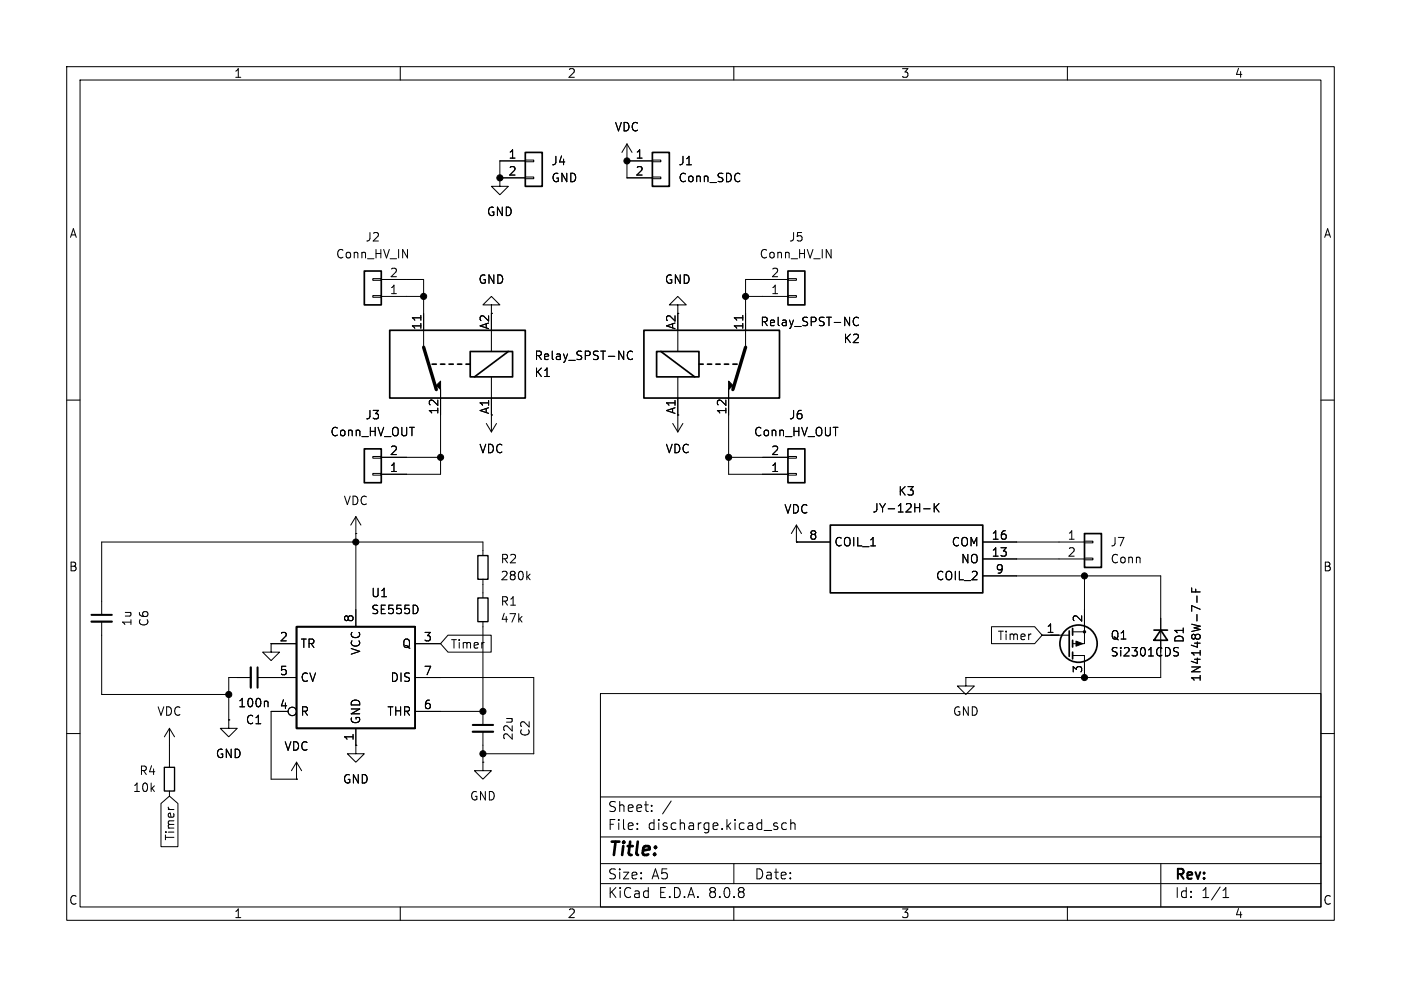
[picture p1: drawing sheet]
<svg xmlns="http://www.w3.org/2000/svg" width="210mm" height="148mm" viewBox="0 0 210 148" stroke-linecap="round" stroke-linejoin="round" font-family="sans-serif">
<g fill="none" stroke="#000" stroke-width=".15">
<path d="M10 10h190v128h-190zM12 12h186v124h-186zM60 10v2M110 10v2M160 10v2M74.9 26.7v1.2h1.3l-1.3 1.3-1.2-1.3h1.2M74.9 26.7h.1M74.9 26.7h3.8M78.7 26.5h1.3v.3h-1.3zM78.7 24h1.3v.3h-1.3zM78.7 24.1h-3.8v2.6M94 24.1h.1"/>
<path d="M94 21.6l-.8 1.3M94 21.6v5.1h3.8M94 21.6l.7 1.3M94 24.1h3.8M97.8 26.5h1.3v.3h-1.3zM97.8 24h1.3v.3h-1.3zM55.9 41.8h1.2v.2h-1.2zM55.9 44.3h1.2v.3h-1.2zM57.1 41.9h6.4v10.2M57.1 44.5h6.4M63.1 47.3v.7M66 59.7v11.4h-8.9"/>
<path d="M73.7 45.7h-1.3l1.3-1.2 1.2 1.2h-1.2v1.3M73.7 49.5v3.2M73.7 56.5v8.3M94.8 52.8a.51 .51 0 0 0-.6 0 .51 .51 0 0 0-.2 .6 .48 .48 0 0 0 .3 .5 .48 .48 0 0 0 .5-.1M101.6 45.7h-1.3l1.3-1.2 1.3 1.2h-1.3v1.3M101.6 49.5v3.2M101.6 56.5v8.3M109.2 59.7v11.4h8.9M111.3 47.3v.7M111.8 44.5h6.3M118.1 41.8h1.3v.2h-1.3zM118.1 44.3h1.3v.3h-1.3z"/>
<path d="M118.1 41.9h-6.3v10.2M128.7 47.7a.51 .51 0 0 0-.7 0 .51 .51 0 0 0-.1 .6 .48 .48 0 0 0 .2 .5 .48 .48 0 0 0 .6-.1M10 60h2M53.3 77.5v16.5M53.3 77.5l.8 1.2M53.3 77.5l-.7 1.2M55.9 68.5h1.2v.2h-1.2zM55.9 71h1.2v.2h-1.2zM57.1 68.6h8.9M72.9 63.5l.8 1.3M74.4 63.5l-.7 1.3M100.8 63.5l.8 1.3"/>
<path d="M102.4 63.5l-.8 1.3M109.2 68.6h8.9M118.1 68.5h1.3v.2h-1.3zM118.1 71h1.3v.2h-1.3zM119.4 78.7l.7 1.3M119.4 78.7v2.6M119.4 78.7l-.8 1.3M138.5 76.3h.9M140 75.5v1.3M140.2 76.1l.6 .7M140.8 75.5l-.8 .7M198 60h2"/>
<path d="M15.2 93.2v10.9h19.1M40.6 96.5v1.3h1.3l-1.3 1.3-1.2-1.3h1.2M40.6 96.5h.1M40.6 96.5h3.8M53.3 80h.1M62.2 96.5h3.8M67.2 95.2h6.4v2.6h-6.4l-1.2-1.3zM72.4 83.3v-2h-57.2v10.9M72.4 86.9v2.8M72.4 93.2v15.5M79.1 86.5l.4 .4M79.5 86.1l-.5 .5"/>
<path d="M119.4 81.3h.1M119.4 81.3h5.1M147.3 86.4h26.7v15.2h-29.2M147.3 83.8h15.3M147.3 81.3h15.3M148.6 94h6.5l1.1 1.3-1.1 1.2h-6.5zM156.2 95.3h4.1M160.8 98.3h1.8v3.3M160.8 94.7h1.8M162.6 83.7h1.2v.2h-1.2zM162.6 81.2h1.2v.2h-1.2zM162.6 86.4v10.1h-1.8"/>
<path d="M176 97.6l.5 .2 .1 .2-.1 .3-.4 .1M176 97.2h.6M178.6 88.2v.6h1.3M179.2 88.3v.5M179.4 89.4v.9M10 110h2M25.4 109.2l-.8 1.3M25.4 109.2v5.9M25.4 118.6v.8M25.4 109.2l.8 1.3M34.3 108v1.2h1.3l-1.3 1.3-1.3-1.3h1.3M34.3 108h.1"/>
<path d="M37.6 101.6h-3.3v6.4M38.6 101.6h5.8M40 105.1l.2 .2v.7M43.2 106.7h-2.6v10.1h3.8M44.4 116.8h.1M44.4 114.3l.8 1.3M44.4 114.3v2.5M44.4 114.3l-.7 1.3M53.3 111.8v1.2h-1.2l1.2 1.3 1.3-1.3h-1.3M53.3 111.8h.1M53.3 109.2v2.6M62.2 101.6h17.8v11.4h-7.6"/>
<path d="M62.2 106.7h10.2M72.4 114.3v1.3h1.3l-1.3 1.2-1.3-1.2h1.3M72.4 114.3h.1M72.4 109.7v4.6M90 104h108v32h-108zM90 119.5h108M144.8 101.6v1.3h1.2l-1.2 1.2-1.3-1.2h1.3M144.8 101.6h.1M198 110h2M24.1 120.5l1.3-1.1 1.3 1.1v6.5h-2.6zM60 136v2M90 132.5h108"/>
<path d="M90 129.5h108M90 125.5h108M95.5 124.2v.2M95.5 123.5v.1M97.7 121.5v.2M97.7 120.8v.1M100.6 120.1l-1.3 1.9M110 136v2M110 129.5v3M117.9 123.5l-.4-.1-.3 .3v.4l.1 .2h.6M118.5 123.5a.37 .37 0 0 1 .7 .1v.8M118.5 122.9v1.5"/>
<path d="M160 136v2M174 129.5v6.5M183.3 134.6h.9M183.3 133.5l.5-.4v1.5"/>
<circle cx="43.8" cy="106.7" r=".63"/>
</g>
<g fill="none" stroke="#000" stroke-width=".25">
<path d="M78.7 22.9h2.6v5h-2.6zM97.8 22.9h2.5v5h-2.5zM54.6 40.6h2.5v5.1h-2.5zM58.4 49.5h20.3v10.2h-20.3zM64.8 54.6h.6M66 54.6h.7M67.3 54.6h.6M68.6 54.6h.6M69.8 54.6h.7M70.5 52.7h6.3v3.8h-6.3zM76.2 52.7l-5.1 3.8M96.5 49.5h20.3v10.2h-20.3z"/>
<path d="M98.4 52.7h6.4v3.8h-6.4zM99.1 52.7l5 3.8M104.8 54.6h.6M106 54.6h.7M107.3 54.6h.6M108.6 54.6h.6M109.9 54.6h.6M118.1 40.6h2.5v5.1h-2.5zM54.6 67.3h2.5v5.1h-2.5zM118.1 67.3h2.5v5.1h-2.5zM124.5 78.7h22.8v10.2h-22.8zM44.4 94h17.8v15.2h-17.8z"/>
<path d="M160.3 94.6v3.8M160.8 94.2v1.1M160.8 96v1M160.8 97.8v1M162.6 80h2.5v5.1h-2.5zM173 94.5h2M174 94.5l1 1.5h-2z"/>
<circle cx="161.7" cy="96.5" r="2.79"/>
</g>
<g fill="#000" stroke="#000" stroke-width=".15">
<path d="M65.4 57.8l.6-.6v2.5v-1.3zM109.2 57.2l.7 .6-.7 .6v1.3zM161.3 96.1l1 .4-1 .4z"/>
<circle cx="74.9" cy="26.7" r=".46"/>
<circle cx="94" cy="24.1" r=".46"/>
<circle cx="63.5" cy="44.5" r=".46"/>
<circle cx="111.8" cy="44.5" r=".46"/>
<circle cx="66" cy="68.6" r=".46"/>
<circle cx="109.2" cy="68.6" r=".46"/>
<circle cx="53.3" cy="81.3" r=".46"/>
<circle cx="162.6" cy="94.7" r=".18"/>
<circle cx="162.6" cy="86.4" r=".46"/>
<circle cx="34.3" cy="104.1" r=".46"/>
<circle cx="72.4" cy="113" r=".46"/>
<circle cx="72.4" cy="106.7" r=".46"/>
<circle cx="162.6" cy="101.6" r=".46"/>
</g>
<path d="M71.6 89.7h1.6v3.5h-1.6zM71.6 83.3h1.6v3.6h-1.6zM24.6 115.1h1.6v3.5h-1.6z" fill="none" stroke="#000" stroke-width=".2"/>
<path d="M63.5 52.1l1.9 6.3M111.8 52.1l-1.9 6.3" fill="none" stroke="#000" stroke-width=".51"/>
<path d="M13.7 93.2h3.1M37.6 100.1v3M70.9 109.7h3" fill="none" stroke="#000" stroke-width=".33"/>
<path d="M13.7 92.2h3.1M38.6 100.1v3M70.9 108.7h3" fill="none" stroke="#000" stroke-width=".3"/>
<text font-size="2.8" x="91" y="128.9">Title:</text>
<g font-size="2.1">
<text x="91" y="124.7">File:</text>
<text x="91" y="122">Sheet:</text>
<text x="97.1" y="124.7">discharge.kicad_sch</text>
<text x="91" y="134.9">KiCad</text>
<text x="91" y="132.1">Size:</text>
<text x="97.7" y="132.1">A5</text>
<text x="98.7" y="134.9">E.D.A.</text>
<text x="106.3" y="134.9">8.0.8</text>
<text x="113" y="132.1">Date:</text>
<text x="176" y="132.3">Rev:</text>
<text x="176" y="134.9">Id:</text>
<text x="180.1" y="134.9">1/1</text>
</g>
<g font-size="1.8">
<text x="35" y="11.9">1</text>
<text x="85" y="11.9">2</text>
<text x="135" y="11.9">3</text>
<text x="185" y="11.9">4</text>
<text x="76.1" y="23.9">1</text>
<text x="92.1" y="19.9">VDC</text>
<text x="95.2" y="23.9">1</text>
<text x="76.1" y="26.4">2</text>
<text x="82.6" y="25">J4</text>
<text x="82.6" y="27.5">GND</text>
<text x="95.2" y="26.4">2</text>
<text x="101.6" y="25">J1</text>
<text x="101.6" y="27.5">Conn_SDC</text>
<text x="10.3" y="35.9">A</text>
<text x="72.9" y="32.6">GND</text>
<text x="198.4" y="35.9">A</text>
<text x="50.3" y="39">Conn_HV_IN</text>
<text x="54.7" y="36.4">J2</text>
<text x="58.3" y="41.7">2</text>
<text x="113.8" y="39">Conn_HV_IN</text>
<text x="115.5" y="41.7">2</text>
<text x="118.2" y="36.4">J5</text>
<text x="58.3" y="44.2">1</text>
<text x="71.6" y="42.8">GND</text>
<text x="99.6" y="42.8">GND</text>
<text x="115.5" y="44.2">1</text>
<text x="63.2" y="49.6" transform="rotate(-90 63.2 49.6)">11</text>
<text x="73.4" y="49.5" transform="rotate(-90 73.4 49.5)">A2</text>
<text x="101.3" y="49.5" transform="rotate(-90 101.3 49.5)">A2</text>
<text x="111.5" y="49.6" transform="rotate(-90 111.5 49.6)">11</text>
<text x="113.9" y="49.1">Relay_SPST-NC</text>
<text x="126.3" y="51.7">K2</text>
<text x="80" y="56.7">K1</text>
<text x="80" y="54.2">Relay_SPST-NC</text>
<text x="49.4" y="65.6">Conn_HV_OUT</text>
<text x="54.7" y="63.1">J3</text>
<text x="65.8" y="62.3" transform="rotate(-90 65.8 62.3)">12</text>
<text x="73.4" y="62.2" transform="rotate(-90 73.4 62.2)">A1</text>
<text x="101.3" y="62.2" transform="rotate(-90 101.3 62.2)">A1</text>
<text x="109" y="62.3" transform="rotate(-90 109 62.3)">12</text>
<text x="112.9" y="65.6">Conn_HV_OUT</text>
<text x="118.2" y="63.1">J6</text>
<text x="58.3" y="70.9">1</text>
<text x="58.3" y="68.3">2</text>
<text x="71.7" y="68.2">VDC</text>
<text x="99.7" y="68.2">VDC</text>
<text x="115.5" y="70.9">1</text>
<text x="115.5" y="68.3">2</text>
<text x="51.4" y="76">VDC</text>
<text x="117.5" y="77.2">VDC</text>
<text x="130.7" y="77.1">JY-12H-K</text>
<text x="134.5" y="74.5">K3</text>
<text x="121.2" y="81">8</text>
<text x="125" y="82.1">COIL_1</text>
<text x="142.6" y="82.1">COM</text>
<text x="148.5" y="83.6">13</text>
<text x="148.5" y="81">16</text>
<text x="159.9" y="81">1</text>
<text x="159.9" y="83.6">2</text>
<text x="166.4" y="82.1">J7</text>
<text x="10.3" y="85.9">B</text>
<text x="55.5" y="89.8">U1</text>
<text x="74.9" y="84.7">R2</text>
<text x="74.9" y="87.2">280k</text>
<text x="140.2" y="87.2">COIL_2</text>
<text x="143.9" y="84.7">NO</text>
<text x="149.2" y="86.1">9</text>
<text x="166.4" y="84.7">Conn</text>
<text x="198.3" y="85.9">B</text>
<text x="19.9" y="94" transform="rotate(-90 19.9 94)">1u</text>
<text x="22.5" y="94.1" transform="rotate(-90 22.5 94.1)">C6</text>
<text x="53.1" y="93.4" transform="rotate(-90 53.1 93.4)">8</text>
<text x="55.5" y="92.3">SE555D</text>
<text x="74.9" y="91">R1</text>
<text x="74.9" y="93.6">47k</text>
<text x="156.8" y="95">1</text>
<text x="162.3" y="93.4" transform="rotate(-90 162.3 93.4)">2</text>
<text x="41.8" y="96.3">2</text>
<text x="41.8" y="101.3">5</text>
<text x="45" y="97.4">TR</text>
<text x="54.2" y="98.3" transform="rotate(-90 54.2 98.3)">VCC</text>
<text x="60.2" y="97.4">Q</text>
<text x="63.4" y="96.3">3</text>
<text x="63.4" y="101.3">7</text>
<text x="67.5" y="97.5">Timer</text>
<text x="149.4" y="96.2">Timer</text>
<text x="162.3" y="101" transform="rotate(-90 162.3 101)">3</text>
<text x="166.4" y="96.1">Q1</text>
<text x="166.4" y="98.7">Si2301CDS</text>
<text x="177.6" y="96.5" transform="rotate(-90 177.6 96.5)">D1</text>
<text x="23.5" y="107.5">VDC</text>
<text x="35.6" y="106.3">100n</text>
<text x="41.8" y="106.4">4</text>
<text x="45" y="107.5">R</text>
<text x="45" y="102.5">CV</text>
<text x="58" y="107.5">THR</text>
<text x="58.4" y="102.5">DIS</text>
<text x="63.4" y="106.4">6</text>
<text x="142.7" y="107.5">GND</text>
<text x="180.2" y="102.4" transform="rotate(-90 180.2 102.4)">1N4148W-7-F</text>
<text x="32.3" y="113.9">GND</text>
<text x="36.8" y="108.8">C1</text>
<text x="42.5" y="112.8">VDC</text>
<text x="53.1" y="111.2" transform="rotate(-90 53.1 111.2)">1</text>
<text x="54.2" y="108.7" transform="rotate(-90 54.2 108.7)">GND</text>
<text x="77.1" y="111.1" transform="rotate(-90 77.1 111.1)">22u</text>
<text x="79.6" y="110.6" transform="rotate(-90 79.6 110.6)">C2</text>
<text x="19.8" y="119">10k</text>
<text x="20.8" y="116.4">R4</text>
<text x="51.3" y="117.7">GND</text>
<text x="70.4" y="120.2">GND</text>
<text x="26.4" y="126.2" transform="rotate(-90 26.4 126.2)">Timer</text>
<text x="10.3" y="135.9">C</text>
<text x="35" y="137.9">1</text>
<text x="85" y="137.9">2</text>
<text x="135" y="137.9">3</text>
<text x="185" y="137.9">4</text>
<text x="198.3" y="135.9">C</text>
</g>
</svg>
